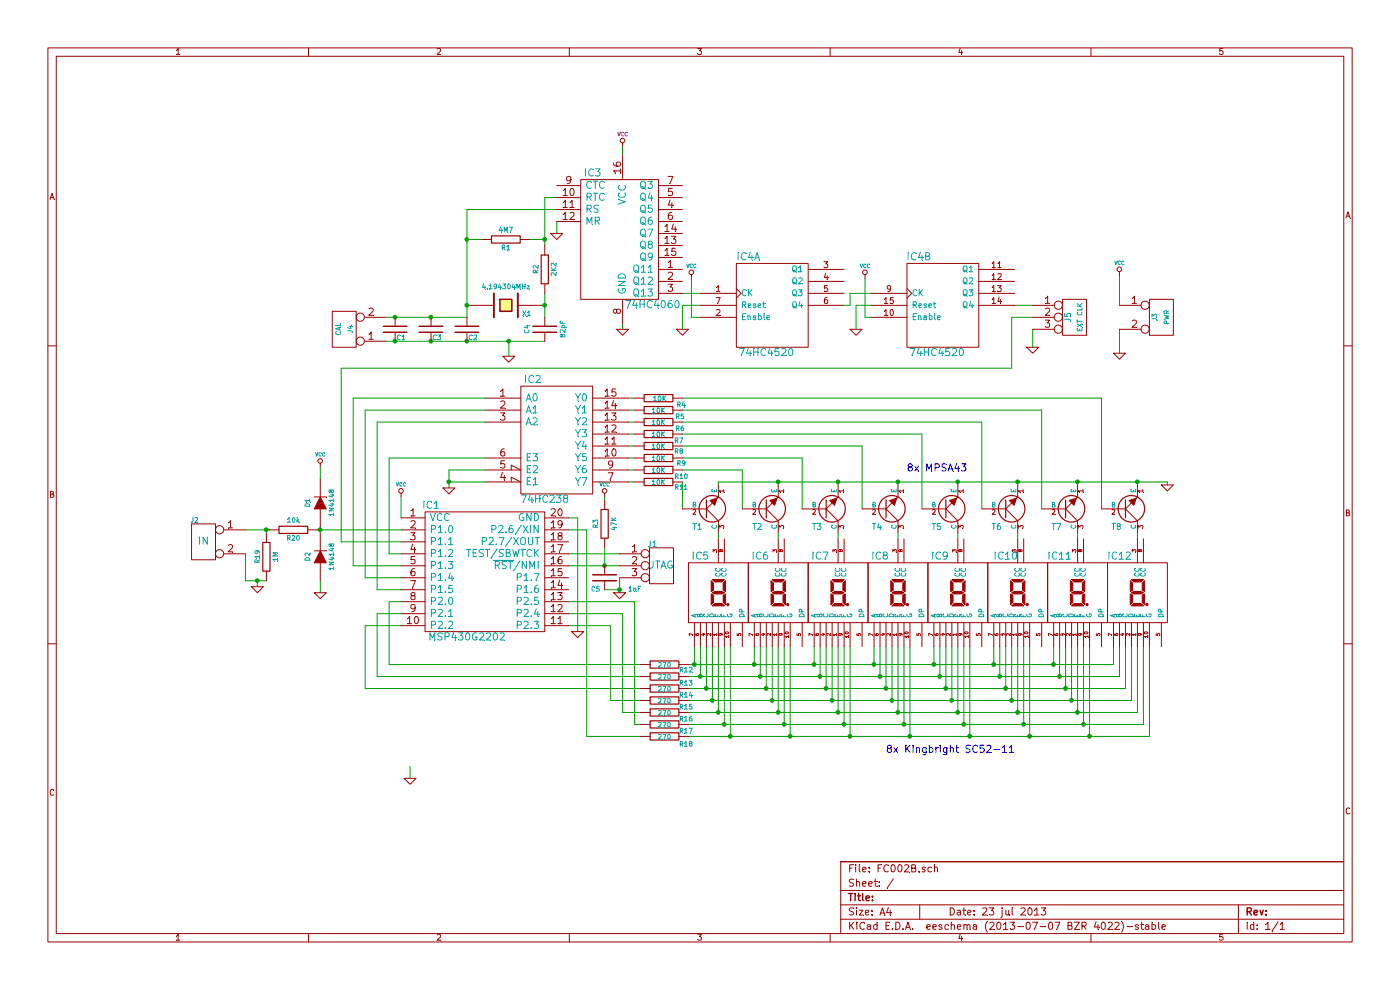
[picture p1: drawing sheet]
EESchema Schematic File Version 2  date 23/07/2013 06:48:16
LIBS:suf
LIBS:conn
LIBS:device
LIBS:power
LIBS:transistors
LIBS:linear
LIBS:regul
LIBS:74xx
LIBS:cmos4000
LIBS:adc-dac
LIBS:memory
LIBS:xilinx
LIBS:special
LIBS:microcontrollers
LIBS:dsp
LIBS:microchip
LIBS:analog_switches
LIBS:motorola
LIBS:texas
LIBS:intel
LIBS:audio
LIBS:interface
LIBS:digital-audio
LIBS:philips
LIBS:display
LIBS:cypress
LIBS:siliconi
LIBS:opto
LIBS:atmel
LIBS:contrib
LIBS:valves
LIBS:FC002B-cache
EELAYER 25  0
EELAYER END
$Descr A4 11700 8267
encoding utf-8
Sheet 1 1
Title ""
Date "23 jul 2013"
Rev ""
Comp ""
Comment1 ""
Comment2 ""
Comment3 ""
Comment4 ""
$EndDescr
Connection ~ 2675 4425
Wire Wire Line
	2225 4850 2050 4850
Wire Wire Line
	2050 4850 2050 4625
Wire Wire Line
	2050 4425 2250 4425
Wire Wire Line
	2675 4400 2675 4450
Wire Wire Line
	8625 2750 8625 2900
Wire Wire Line
	8475 2550 8625 2550
Wire Wire Line
	7150 2750 7150 2550
Wire Wire Line
	7150 2550 7275 2550
Wire Wire Line
	5850 2650 5775 2650
Wire Wire Line
	5775 2650 5775 2325
Wire Wire Line
	5050 4575 5050 4725
Wire Wire Line
	9500 4050 9500 4025
Wire Wire Line
	8500 4025 8500 4050
Wire Wire Line
	7500 4025 7500 4050
Wire Wire Line
	6500 4025 6500 4050
Wire Wire Line
	6000 4025 9750 4025
Connection ~ 9000 4025
Connection ~ 8000 4025
Connection ~ 7000 4025
Wire Wire Line
	5700 4250 5700 4025
Wire Wire Line
	6700 4250 6700 3825
Wire Wire Line
	6700 3825 5700 3825
Wire Wire Line
	4650 1850 4650 1950
Connection ~ 3300 2850
Wire Wire Line
	4550 2850 3225 2850
Connection ~ 3900 2850
Connection ~ 3300 2650
Wire Wire Line
	4900 6150 4900 4425
Wire Wire Line
	4900 6150 5350 6150
Wire Wire Line
	5350 5950 5200 5950
Wire Wire Line
	5200 5950 5200 5125
Wire Wire Line
	5200 5125 4750 5125
Wire Wire Line
	3350 5225 3050 5225
Wire Wire Line
	3050 5225 3050 5750
Wire Wire Line
	3050 5750 5350 5750
Wire Wire Line
	3350 5025 3250 5025
Wire Wire Line
	3250 5025 3250 5550
Wire Wire Line
	3250 5550 5350 5550
Wire Wire Line
	9350 2300 9350 2550
Wire Wire Line
	5175 4950 5175 4825
Wire Wire Line
	4750 4625 5175 4625
Wire Wire Line
	5200 1225 5200 1300
Connection ~ 3900 2000
Wire Wire Line
	4025 2000 3900 2000
Connection ~ 4550 2550
Wire Wire Line
	4525 2550 4550 2550
Wire Wire Line
	4550 2450 4550 2650
Wire Wire Line
	4650 1750 3900 1750
Wire Wire Line
	3900 1750 3900 2650
Wire Wire Line
	3425 6400 3425 6500
Connection ~ 3750 4025
Wire Wire Line
	4050 4025 3750 4025
Wire Wire Line
	4050 3525 3150 3525
Wire Wire Line
	4050 3325 2950 3325
Wire Wire Line
	2950 3325 2950 4725
Wire Wire Line
	2950 4725 3350 4725
Wire Wire Line
	5250 4025 5300 4025
Wire Wire Line
	5250 3825 5300 3825
Wire Wire Line
	5250 3625 5300 3625
Wire Wire Line
	5250 3425 5300 3425
Wire Wire Line
	9200 4250 9200 3325
Wire Wire Line
	9200 3325 5700 3325
Wire Wire Line
	8200 4250 8200 3525
Wire Wire Line
	8200 3525 5700 3525
Wire Wire Line
	7200 4250 7200 3725
Wire Wire Line
	9500 4450 9500 4500
Wire Wire Line
	8500 4450 8500 4500
Wire Wire Line
	7500 4450 7500 4500
Wire Wire Line
	6500 4450 6500 4500
Connection ~ 5850 5650
Wire Wire Line
	5850 5650 5850 5400
Connection ~ 5950 5850
Wire Wire Line
	5950 5850 5950 5400
Connection ~ 6050 6050
Wire Wire Line
	6050 6050 6050 5400
Connection ~ 6300 5550
Wire Wire Line
	6300 5550 6300 5400
Connection ~ 6400 5750
Wire Wire Line
	6400 5750 6400 5400
Connection ~ 6500 5950
Wire Wire Line
	6500 5950 6500 5400
Connection ~ 6600 6150
Wire Wire Line
	6600 6150 6600 5400
Connection ~ 6850 5650
Wire Wire Line
	6850 5650 6850 5400
Connection ~ 6950 5850
Wire Wire Line
	6950 5850 6950 5400
Connection ~ 7050 6050
Wire Wire Line
	7050 6050 7050 5400
Connection ~ 7300 5550
Wire Wire Line
	7300 5550 7300 5400
Connection ~ 7400 5750
Wire Wire Line
	7400 5750 7400 5400
Connection ~ 7500 5950
Wire Wire Line
	7500 5950 7500 5400
Connection ~ 7600 6150
Wire Wire Line
	7600 6150 7600 5400
Connection ~ 7850 5650
Wire Wire Line
	7850 5650 7850 5400
Connection ~ 7950 5850
Wire Wire Line
	7950 5850 7950 5400
Connection ~ 8050 6050
Wire Wire Line
	8050 6050 8050 5400
Connection ~ 8300 5550
Wire Wire Line
	8300 5550 8300 5400
Connection ~ 8400 5750
Wire Wire Line
	8400 5750 8400 5400
Connection ~ 8500 5950
Wire Wire Line
	8500 5950 8500 5400
Connection ~ 8600 6150
Wire Wire Line
	8600 6150 8600 5400
Connection ~ 8850 5650
Wire Wire Line
	8850 5400 8850 5650
Connection ~ 8950 5850
Wire Wire Line
	8950 5400 8950 5850
Connection ~ 9050 6050
Wire Wire Line
	9050 5400 9050 6050
Wire Wire Line
	9600 5400 9600 6150
Wire Wire Line
	9600 6150 5750 6150
Wire Wire Line
	9500 5400 9500 5950
Wire Wire Line
	9500 5950 5750 5950
Wire Wire Line
	9400 5400 9400 5750
Wire Wire Line
	9400 5750 5750 5750
Wire Wire Line
	9300 5400 9300 5550
Wire Wire Line
	9300 5550 5750 5550
Wire Wire Line
	9350 5400 9350 5650
Wire Wire Line
	9350 5650 5750 5650
Wire Wire Line
	9450 5400 9450 5850
Wire Wire Line
	9450 5850 5750 5850
Wire Wire Line
	9550 5400 9550 6050
Wire Wire Line
	9550 6050 5750 6050
Wire Wire Line
	9100 6150 9100 5400
Connection ~ 9100 6150
Wire Wire Line
	9000 5950 9000 5400
Connection ~ 9000 5950
Wire Wire Line
	8900 5750 8900 5400
Connection ~ 8900 5750
Wire Wire Line
	8800 5550 8800 5400
Connection ~ 8800 5550
Wire Wire Line
	8550 6050 8550 5400
Connection ~ 8550 6050
Wire Wire Line
	8450 5850 8450 5400
Connection ~ 8450 5850
Wire Wire Line
	8350 5650 8350 5400
Connection ~ 8350 5650
Wire Wire Line
	8100 6150 8100 5400
Connection ~ 8100 6150
Wire Wire Line
	8000 5950 8000 5400
Connection ~ 8000 5950
Wire Wire Line
	7900 5750 7900 5400
Connection ~ 7900 5750
Wire Wire Line
	7800 5550 7800 5400
Connection ~ 7800 5550
Wire Wire Line
	7550 6050 7550 5400
Connection ~ 7550 6050
Wire Wire Line
	7450 5850 7450 5400
Connection ~ 7450 5850
Wire Wire Line
	7350 5650 7350 5400
Connection ~ 7350 5650
Wire Wire Line
	7100 6150 7100 5400
Connection ~ 7100 6150
Wire Wire Line
	7000 5950 7000 5400
Connection ~ 7000 5950
Wire Wire Line
	6900 5750 6900 5400
Connection ~ 6900 5750
Wire Wire Line
	6800 5550 6800 5400
Connection ~ 6800 5550
Wire Wire Line
	6550 6050 6550 5400
Connection ~ 6550 6050
Wire Wire Line
	6450 5850 6450 5400
Connection ~ 6450 5850
Wire Wire Line
	6350 5650 6350 5400
Connection ~ 6350 5650
Wire Wire Line
	6100 5400 6100 6150
Connection ~ 6100 6150
Wire Wire Line
	6000 5400 6000 5950
Connection ~ 6000 5950
Wire Wire Line
	5900 5400 5900 5750
Connection ~ 5900 5750
Wire Wire Line
	5800 5400 5800 5550
Connection ~ 5800 5550
Wire Wire Line
	6000 4450 6000 4500
Wire Wire Line
	7000 4450 7000 4500
Wire Wire Line
	8000 4450 8000 4500
Wire Wire Line
	9000 4450 9000 4500
Wire Wire Line
	5700 3625 7700 3625
Wire Wire Line
	7700 3625 7700 4250
Wire Wire Line
	5700 3425 8700 3425
Wire Wire Line
	8700 3425 8700 4250
Wire Wire Line
	5300 3325 5250 3325
Wire Wire Line
	5250 3525 5300 3525
Wire Wire Line
	5250 3725 5300 3725
Wire Wire Line
	5250 3925 5300 3925
Wire Wire Line
	4750 4325 4825 4325
Wire Wire Line
	3350 4825 3050 4825
Wire Wire Line
	3050 4825 3050 3425
Wire Wire Line
	3050 3425 4050 3425
Wire Wire Line
	3150 3525 3150 4925
Wire Wire Line
	3150 4925 3350 4925
Wire Wire Line
	4050 3925 3750 3925
Wire Wire Line
	3750 3925 3750 4075
Wire Wire Line
	3350 4325 3350 4150
Wire Wire Line
	5700 2450 5850 2450
Wire Wire Line
	4650 1650 4550 1650
Wire Wire Line
	4550 1650 4550 2050
Wire Wire Line
	3925 2550 3900 2550
Connection ~ 3900 2550
Wire Wire Line
	4425 2000 4550 2000
Connection ~ 4550 2000
Wire Wire Line
	4250 2850 4250 2975
Connection ~ 4250 2850
Wire Wire Line
	5200 2700 5200 2750
Wire Wire Line
	2850 4525 2850 3075
Wire Wire Line
	2850 4525 3350 4525
Wire Wire Line
	4750 4725 5175 4725
Wire Wire Line
	9350 2750 9350 2950
Wire Wire Line
	4050 3825 3250 3825
Wire Wire Line
	3250 3825 3250 4625
Wire Wire Line
	3250 4625 3350 4625
Wire Wire Line
	5350 5650 3150 5650
Wire Wire Line
	3150 5650 3150 5125
Wire Wire Line
	3150 5125 3350 5125
Wire Wire Line
	5350 5850 5100 5850
Wire Wire Line
	5100 5850 5100 5225
Wire Wire Line
	5100 5225 4750 5225
Wire Wire Line
	5350 6050 5300 6050
Wire Wire Line
	5300 6050 5300 5025
Wire Wire Line
	5300 5025 4750 5025
Wire Wire Line
	4900 4425 4750 4425
Wire Wire Line
	3900 2650 3225 2650
Connection ~ 3600 2650
Connection ~ 3600 2850
Wire Wire Line
	2850 3075 8450 3075
Wire Wire Line
	7200 3725 5700 3725
Wire Wire Line
	6200 4250 6200 3925
Wire Wire Line
	6200 3925 5700 3925
Connection ~ 6500 4025
Connection ~ 7500 4025
Connection ~ 8500 4025
Connection ~ 9500 4025
Wire Wire Line
	6000 4025 6000 4050
Wire Wire Line
	7000 4025 7000 4050
Wire Wire Line
	8000 4025 8000 4050
Wire Wire Line
	9000 4025 9000 4050
Wire Wire Line
	9750 4025 9750 4050
Wire Wire Line
	4825 4325 4825 5275
Wire Wire Line
	5050 4925 5175 4925
Connection ~ 5175 4925
Connection ~ 5050 4725
Wire Wire Line
	5050 4150 5050 4175
Wire Wire Line
	5850 2550 5700 2550
Wire Wire Line
	5700 2550 5700 2750
Wire Wire Line
	7050 2550 7100 2550
Wire Wire Line
	7100 2550 7100 2450
Wire Wire Line
	7100 2450 7275 2450
Wire Wire Line
	7225 2325 7225 2650
Wire Wire Line
	7225 2650 7275 2650
Wire Wire Line
	8450 3075 8450 2650
Wire Wire Line
	8450 2650 8625 2650
Wire Wire Line
	2675 3900 2675 4000
Wire Wire Line
	2675 4850 2675 4950
Wire Wire Line
	2225 4425 2225 4450
Connection ~ 2225 4425
Wire Wire Line
	2150 4850 2150 4900
Connection ~ 2150 4850
Wire Wire Line
	3350 4425 2650 4425
$Comp
L GND #PWR01
U 1 1
P 2150 4900
F 0 "#PWR01" H 2150 4900 30  0001 C CNN
F 1 "GND" H 2150 4830 30  0001 C CNN
	1    2150 4900
	1    0    0    -1  
$EndComp
$Comp
L R R19
U 1 1
P 2225 4650
F 0 "R19" H 2225 4575 40  0000 C CNN
F 1 "1M" H 2225 4725 40  0000 C CNN
F 2 "R4" H 2225 4650 60  0001 C CNN
	1    2225 4650
	0    1    1    0   
$EndComp
$Comp
L R R20
U 1 1
P 2450 4425
F 0 "R20" H 2450 4350 40  0000 C CNN
F 1 "10k" H 2450 4500 40  0000 C CNN
F 2 "R4" H 2450 4425 60  0001 C CNN
	1    2450 4425
	1    0    0    -1  
$EndComp
$Comp
L VCC #PWR02
U 1 1
P 2675 3900
F 0 "#PWR02" H 2675 4000 30  0001 C CNN
F 1 "VCC" H 2675 4000 30  0000 C CNN
	1    2675 3900
	1    0    0    -1  
$EndComp
$Comp
L DIODE D2
U 1 1
P 2675 4650
F 0 "D2" H 2675 4750 40  0000 C CNN
F 1 "1N4148" H 2675 4550 40  0000 C CNN
F 2 "D3" H 2675 4650 60  0001 C CNN
	1    2675 4650
	0    -1   -1   0   
$EndComp
$Comp
L DIODE D1
U 1 1
P 2675 4200
F 0 "D1" H 2675 4300 40  0000 C CNN
F 1 "1N4148" H 2675 4100 40  0000 C CNN
F 2 "D3" H 2675 4200 60  0001 C CNN
	1    2675 4200
	0    -1   -1   0   
$EndComp
Text Notes 7575 3950 0    60   ~ 0
8x MPSA43
Text Notes 7400 6300 0    60   ~ 0
8x Kingbright SC52-11
$Comp
L GND #PWR03
U 1 1
P 4650 1950
F 0 "#PWR03" H 4650 1950 30  0001 C CNN
F 1 "GND" H 4650 1880 30  0001 C CNN
	1    4650 1950
	1    0    0    -1  
$EndComp
$Comp
L GND #PWR04
U 1 1
P 8625 2900
F 0 "#PWR04" H 8625 2900 30  0001 C CNN
F 1 "GND" H 8625 2830 30  0001 C CNN
	1    8625 2900
	1    0    0    -1  
$EndComp
$Comp
L CONN_3 J5
U 1 1
P 8975 2650
F 0 "J5" V 8925 2650 50  0000 C CNN
F 1 "EXT CLK" V 9025 2650 40  0000 C CNN
F 2 "SIL-3-1" H 8975 2650 60  0001 C CNN
	1    8975 2650
	1    0    0    -1  
$EndComp
$Comp
L CONN_2 J4
U 1 1
P 2875 2750
F 0 "J4" V 2825 2750 40  0000 C CNN
F 1 "CAL" V 2925 2750 40  0000 C CNN
F 2 "SIL-2" H 2875 2750 60  0001 C CNN
	1    2875 2750
	-1   0    0    1   
$EndComp
$Comp
L C C1
U 1 1
P 3300 2750
F 0 "C1" V 3375 2800 40  0000 C CNN
F 1 "C" H 3300 2900 40  0001 C CNN
F 2 "C1" H 3300 2750 60  0001 C CNN
	1    3300 2750
	0    1    1    0   
$EndComp
$Comp
L C C3
U 1 1
P 3600 2750
F 0 "C3" V 3675 2800 40  0000 C CNN
F 1 "C" H 3600 2900 40  0001 C CNN
F 2 "C1" H 3600 2750 60  0001 C CNN
	1    3600 2750
	0    1    1    0   
$EndComp
$Comp
L VCC #PWR05
U 1 1
P 9350 2300
F 0 "#PWR05" H 9350 2400 30  0001 C CNN
F 1 "VCC" H 9350 2400 30  0000 C CNN
	1    9350 2300
	1    0    0    -1  
$EndComp
$Comp
L GND #PWR06
U 1 1
P 9350 2950
F 0 "#PWR06" H 9350 2950 30  0001 C CNN
F 1 "GND" H 9350 2880 30  0001 C CNN
	1    9350 2950
	1    0    0    -1  
$EndComp
$Comp
L CONN_2 J3
U 1 1
P 9700 2650
F 0 "J3" V 9650 2650 40  0000 C CNN
F 1 "PWR" V 9750 2650 40  0000 C CNN
F 2 "SIL-2" H 9700 2650 60  0001 C CNN
	1    9700 2650
	1    0    0    -1  
$EndComp
$Comp
L GND #PWR07
U 1 1
P 2675 4950
F 0 "#PWR07" H 2675 4950 30  0001 C CNN
F 1 "GND" H 2675 4950 60  0001 C CNN
F 4 "GND" H 2675 4880 30  0001 C CNN "Value"
	1    2675 4950
	1    0    0    -1  
$EndComp
$Comp
L CONN_2 J2
U 1 1
P 1700 4525
F 0 "J2" H 1775 4700 40  0000 C CNN
F 1 "IN" H 1700 4525 60  0000 C CNN
F 2 "SIL-2" H 1700 4525 60  0001 C CNN
	1    1700 4525
	-1   0    0    -1  
$EndComp
$Comp
L GND #PWR08
U 1 1
P 5175 4950
F 0 "#PWR08" H 5175 4950 30  0001 C CNN
F 1 "GND" H 5175 4950 60  0001 C CNN
F 4 "GND" H 5175 4880 30  0001 C CNN "Value"
	1    5175 4950
	1    0    0    -1  
$EndComp
$Comp
L CONN_3 J1
U 1 1
P 5525 4725
F 0 "J1" H 5450 4900 50  0000 C CNN
F 1 "JTAG" H 5525 4725 60  0000 C CNN
F 2 "SIL-3-1" H 5525 4725 60  0001 C CNN
	1    5525 4725
	1    0    0    -1  
$EndComp
$Comp
L VCC #PWR09
U 1 1
P 5200 1225
F 0 "#PWR09" H 5200 1325 30  0001 C CNN
F 1 "VCC" H 5200 1225 60  0001 C CNN
F 4 "VCC" H 5200 1325 30  0000 C CNN "Value"
	1    5200 1225
	1    0    0    -1  
$EndComp
$Comp
L GND #PWR010
U 1 1
P 5200 2750
F 0 "#PWR010" H 5200 2750 30  0001 C CNN
F 1 "GND" H 5200 2750 60  0001 C CNN
F 4 "GND" H 5200 2680 30  0001 C CNN "Value"
	1    5200 2750
	1    0    0    -1  
$EndComp
$Comp
L 74HC4520 IC4
U 2 1
P 7875 2600
F 0 "IC4" H 7675 3050 60  0000 C CNN
F 1 "74HC4520" H 7825 2250 60  0000 C CNN
F 2 "DIP-16__300_ELL" H 7875 2600 60  0001 C CNN
	2    7875 2600
	1    0    0    -1  
$EndComp
$Comp
L 74HC4520 IC4
U 1 1
P 6450 2600
F 0 "IC4" H 6250 3050 60  0000 C CNN
F 1 "74HC4520" H 6400 2250 60  0000 C CNN
F 2 "DIP-16__300_ELL" H 6450 2600 60  0001 C CNN
	1    6450 2600
	1    0    0    -1  
$EndComp
$Comp
L GND #PWR011
U 1 1
P 7150 2750
F 0 "#PWR011" H 7150 2750 30  0001 C CNN
F 1 "GND" H 7150 2680 30  0001 C CNN
	1    7150 2750
	1    0    0    -1  
$EndComp
$Comp
L GND #PWR012
U 1 1
P 5700 2750
F 0 "#PWR012" H 5700 2750 30  0001 C CNN
F 1 "GND" H 5700 2680 30  0001 C CNN
	1    5700 2750
	1    0    0    -1  
$EndComp
$Comp
L VCC #PWR013
U 1 1
P 7225 2325
F 0 "#PWR013" H 7225 2425 30  0001 C CNN
F 1 "VCC" H 7225 2425 30  0000 C CNN
	1    7225 2325
	1    0    0    -1  
$EndComp
$Comp
L VCC #PWR014
U 1 1
P 5775 2325
F 0 "#PWR014" H 5775 2425 30  0001 C CNN
F 1 "VCC" H 5775 2425 30  0000 C CNN
	1    5775 2325
	1    0    0    -1  
$EndComp
$Comp
L GND #PWR015
U 1 1
P 4250 2975
F 0 "#PWR015" H 4250 2975 30  0001 C CNN
F 1 "GND" H 4250 2905 30  0001 C CNN
	1    4250 2975
	1    0    0    -1  
$EndComp
$Comp
L CRYSTAL X1
U 1 1
P 4225 2550
F 0 "X1" H 4400 2475 40  0000 C CNN
F 1 "4.194304MHz" H 4225 2700 40  0000 C CNN
F 2 "XTAL_MHz" H 4225 2550 60  0001 C CNN
	1    4225 2550
	1    0    0    -1  
$EndComp
$Comp
L R R1
U 1 1
P 4225 2000
F 0 "R1" H 4225 1925 40  0000 C CNN
F 1 "4M7" H 4225 2075 40  0000 C CNN
F 2 "R4-SP" H 4225 2000 60  0001 C CNN
	1    4225 2000
	1    0    0    -1  
$EndComp
$Comp
L R R2
U 1 1
P 4550 2250
F 0 "R2" H 4550 2175 40  0000 C CNN
F 1 "2K2" H 4550 2325 40  0000 C CNN
F 2 "R4-SP" H 4550 2250 60  0001 C CNN
	1    4550 2250
	0    1    1    0   
$EndComp
$Comp
L C C2
U 1 1
P 3900 2750
F 0 "C2" V 3975 2800 40  0000 C CNN
F 1 "C" H 3900 2900 40  0001 C CNN
F 2 "C1" H 3900 2750 60  0001 C CNN
	1    3900 2750
	0    1    1    0   
$EndComp
$Comp
L C C4
U 1 1
P 4550 2750
F 0 "C4" H 4550 2600 40  0000 C CNN
F 1 "82pF" H 4550 2900 40  0000 C CNN
F 2 "C1" H 4550 2750 60  0001 C CNN
	1    4550 2750
	0    1    1    0   
$EndComp
$Comp
L 74HC4060 IC3
U 1 1
P 5200 2000
F 0 "IC3" H 4950 2550 60  0000 C CNN
F 1 "74HC4060" H 5450 1450 60  0000 C CNN
F 2 "DIP-16__300_ELL" H 5150 1900 60  0001 C CNN
	1    5200 2000
	1    0    0    -1  
$EndComp
$Comp
L VCC #PWR016
U 1 1
P 5050 4150
F 0 "#PWR016" H 5050 4250 30  0001 C CNN
F 1 "VCC" H 5050 4250 30  0000 C CNN
	1    5050 4150
	1    0    0    -1  
$EndComp
$Comp
L GND #PWR017
U 1 1
P 3425 6500
F 0 "#PWR017" H 3425 6500 30  0001 C CNN
F 1 "GND" H 3425 6430 30  0001 C CNN
	1    3425 6500
	1    0    0    -1  
$EndComp
$Comp
L C C5
U 1 1
P 5050 4825
F 0 "C5" V 5150 4750 40  0000 C CNN
F 1 "1nF" V 5150 5075 40  0000 C CNN
F 2 "C1" H 5050 4825 60  0001 C CNN
	1    5050 4825
	0    1    1    0   
$EndComp
$Comp
L R R3
U 1 1
P 5050 4375
F 0 "R3" H 5050 4300 40  0000 C CNN
F 1 "47K" H 5050 4450 40  0000 C CNN
F 2 "R4-SP" H 5050 4375 60  0001 C CNN
	1    5050 4375
	0    1    1    0   
$EndComp
$Comp
L GND #PWR018
U 1 1
P 3750 4075
F 0 "#PWR018" H 3750 4075 30  0001 C CNN
F 1 "GND" H 3750 4005 30  0001 C CNN
	1    3750 4075
	1    0    0    -1  
$EndComp
$Comp
L VCC #PWR019
U 1 1
P 3350 4150
F 0 "#PWR019" H 3350 4250 30  0001 C CNN
F 1 "VCC" H 3350 4250 30  0000 C CNN
	1    3350 4150
	1    0    0    -1  
$EndComp
$Comp
L GND #PWR020
U 1 1
P 4825 5275
F 0 "#PWR020" H 4825 5275 30  0001 C CNN
F 1 "GND" H 4825 5205 30  0001 C CNN
	1    4825 5275
	1    0    0    -1  
$EndComp
$Comp
L MSP430G2553 IC1
U 1 1
P 4050 4775
F 0 "IC1" H 3600 5325 60  0000 C CNN
F 1 "MSP430G2202" H 3900 4225 60  0000 C CNN
F 2 "DIP-20__300_ELL" H 3800 4625 60  0001 C CNN
	1    4050 4775
	1    0    0    -1  
$EndComp
$Comp
L GND #PWR021
U 1 1
P 9750 4050
F 0 "#PWR021" H 9750 4050 30  0001 C CNN
F 1 "GND" H 9750 3980 30  0001 C CNN
	1    9750 4050
	1    0    0    -1  
$EndComp
$Comp
L R R4
U 1 1
P 5500 3325
F 0 "R4" H 5690 3265 40  0000 C CNN
F 1 "10K" H 5510 3315 40  0000 C CNN
F 2 "R4-SP" H 5500 3325 60  0001 C CNN
	1    5500 3325
	1    0    0    -1  
$EndComp
$Comp
L R R5
U 1 1
P 5500 3425
F 0 "R5" H 5680 3365 40  0000 C CNN
F 1 "10K" H 5500 3415 40  0000 C CNN
F 2 "R4-SP" H 5500 3425 60  0001 C CNN
	1    5500 3425
	1    0    0    -1  
$EndComp
$Comp
L R R6
U 1 1
P 5500 3525
F 0 "R6" H 5680 3465 40  0000 C CNN
F 1 "10K" H 5500 3515 40  0000 C CNN
F 2 "R4-SP" H 5500 3525 60  0001 C CNN
	1    5500 3525
	1    0    0    -1  
$EndComp
$Comp
L R R7
U 1 1
P 5500 3625
F 0 "R7" H 5670 3565 40  0000 C CNN
F 1 "10K" H 5500 3615 40  0000 C CNN
F 2 "R4-SP" H 5500 3625 60  0001 C CNN
	1    5500 3625
	1    0    0    -1  
$EndComp
$Comp
L R R8
U 1 1
P 5500 3725
F 0 "R8" H 5670 3675 40  0000 C CNN
F 1 "10K" H 5500 3715 40  0000 C CNN
F 2 "R4-SP" H 5500 3725 60  0001 C CNN
	1    5500 3725
	1    0    0    -1  
$EndComp
$Comp
L R R9
U 1 1
P 5500 3825
F 0 "R9" H 5690 3775 40  0000 C CNN
F 1 "10K" H 5500 3815 40  0000 C CNN
F 2 "R4-SP" H 5500 3825 60  0001 C CNN
	1    5500 3825
	1    0    0    -1  
$EndComp
$Comp
L R R10
U 1 1
P 5500 3925
F 0 "R10" H 5690 3865 40  0000 C CNN
F 1 "10K" H 5500 3915 40  0000 C CNN
F 2 "R4-SP" H 5500 3925 60  0001 C CNN
	1    5500 3925
	1    0    0    -1  
$EndComp
$Comp
L R R11
U 1 1
P 5500 4025
F 0 "R11" H 5690 3975 40  0000 C CNN
F 1 "10K" H 5500 4015 40  0000 C CNN
F 2 "R4-SP" H 5500 4025 60  0001 C CNN
	1    5500 4025
	1    0    0    -1  
$EndComp
$Comp
L 74HC238 IC2
U 1 1
P 4650 3675
F 0 "IC2" H 4450 4175 60  0000 C CNN
F 1 "74HC238" H 4550 3175 60  0000 C CNN
F 2 "DIP-16__300_ELL" H 4650 3675 60  0001 C CNN
	1    4650 3675
	1    0    0    -1  
$EndComp
$Comp
L NPN_EBC T1
U 1 1
P 5900 4250
F 0 "T1" H 5825 4400 50  0000 C CNN
F 1 "MPSA43" H 5725 4100 50  0001 C CNN
F 2 "TO-92_LIN" H 5900 4250 60  0001 C CNN
	1    5900 4250
	1    0    0    1   
$EndComp
$Comp
L NPN_EBC T2
U 1 1
P 6400 4250
F 0 "T2" H 6325 4400 50  0000 C CNN
F 1 "MPSA43" H 6225 4100 50  0001 C CNN
F 2 "TO-92_LIN" H 6400 4250 60  0001 C CNN
	1    6400 4250
	1    0    0    1   
$EndComp
$Comp
L NPN_EBC T3
U 1 1
P 6900 4250
F 0 "T3" H 6825 4400 50  0000 C CNN
F 1 "MPSA43" H 6725 4100 50  0001 C CNN
F 2 "TO-92_LIN" H 6900 4250 60  0001 C CNN
	1    6900 4250
	1    0    0    1   
$EndComp
$Comp
L NPN_EBC T4
U 1 1
P 7400 4250
F 0 "T4" H 7325 4400 50  0000 C CNN
F 1 "MPSA43" H 7225 4100 50  0001 C CNN
F 2 "TO-92_LIN" H 7400 4250 60  0001 C CNN
	1    7400 4250
	1    0    0    1   
$EndComp
$Comp
L NPN_EBC T5
U 1 1
P 7900 4250
F 0 "T5" H 7825 4400 50  0000 C CNN
F 1 "MPSA43" H 7725 4100 50  0001 C CNN
F 2 "TO-92_LIN" H 7900 4250 60  0001 C CNN
	1    7900 4250
	1    0    0    1   
$EndComp
$Comp
L NPN_EBC T6
U 1 1
P 8400 4250
F 0 "T6" H 8325 4400 50  0000 C CNN
F 1 "MPSA43" H 8225 4100 50  0001 C CNN
F 2 "TO-92_LIN" H 8400 4250 60  0001 C CNN
	1    8400 4250
	1    0    0    1   
$EndComp
$Comp
L NPN_EBC T7
U 1 1
P 8900 4250
F 0 "T7" H 8825 4400 50  0000 C CNN
F 1 "MPSA43" H 8725 4100 50  0001 C CNN
F 2 "TO-92_LIN" H 8900 4250 60  0001 C CNN
	1    8900 4250
	1    0    0    1   
$EndComp
$Comp
L R R18
U 1 1
P 5550 6150
F 0 "R18" H 5730 6080 40  0000 C CNN
F 1 "270" H 5550 6140 40  0000 C CNN
F 2 "R4-SP" H 5550 6150 60  0001 C CNN
	1    5550 6150
	1    0    0    -1  
$EndComp
$Comp
L R R17
U 1 1
P 5550 6050
F 0 "R17" H 5730 5990 40  0000 C CNN
F 1 "270" H 5550 6040 40  0000 C CNN
F 2 "R4-SP" H 5550 6050 60  0001 C CNN
	1    5550 6050
	1    0    0    -1  
$EndComp
$Comp
L R R16
U 1 1
P 5550 5950
F 0 "R16" H 5730 5890 40  0000 C CNN
F 1 "270" H 5550 5940 40  0000 C CNN
F 2 "R4-SP" H 5550 5950 60  0001 C CNN
	1    5550 5950
	1    0    0    -1  
$EndComp
$Comp
L R R15
U 1 1
P 5550 5850
F 0 "R15" H 5730 5790 40  0000 C CNN
F 1 "270" H 5550 5840 40  0000 C CNN
F 2 "R4-SP" H 5550 5850 60  0001 C CNN
	1    5550 5850
	1    0    0    -1  
$EndComp
$Comp
L R R14
U 1 1
P 5550 5750
F 0 "R14" H 5730 5690 40  0000 C CNN
F 1 "270" H 5550 5740 40  0000 C CNN
F 2 "R4-SP" H 5550 5750 60  0001 C CNN
	1    5550 5750
	1    0    0    -1  
$EndComp
$Comp
L R R13
U 1 1
P 5550 5650
F 0 "R13" H 5730 5590 40  0000 C CNN
F 1 "270" H 5550 5640 40  0000 C CNN
F 2 "R4-SP" H 5550 5650 60  0001 C CNN
	1    5550 5650
	1    0    0    -1  
$EndComp
$Comp
L R R12
U 1 1
P 5550 5550
F 0 "R12" H 5730 5500 40  0000 C CNN
F 1 "270" H 5550 5540 40  0000 C CNN
F 2 "R4-SP" H 5550 5550 60  0001 C CNN
	1    5550 5550
	1    0    0    -1  
$EndComp
$Comp
L NPN_EBC T8
U 1 1
P 9400 4250
F 0 "T8" H 9325 4400 50  0000 C CNN
F 1 "MPSA43" H 9225 4100 50  0001 C CNN
F 2 "TO-92_LIN" H 9400 4250 60  0001 C CNN
	1    9400 4250
	1    0    0    1   
$EndComp
$Comp
L 7SEGMENT_CC IC12
U 1 1
P 9500 4950
F 0 "IC12" H 9350 5250 60  0000 C CNN
F 1 "SC52-11" H 9500 4350 60  0001 C CNN
F 2 "Kingbright SC52-11" H 9500 4950 60  0001 C CNN
	1    9500 4950
	1    0    0    -1  
$EndComp
$Comp
L 7SEGMENT_CC IC11
U 1 1
P 9000 4950
F 0 "IC11" H 8850 5250 60  0000 C CNN
F 1 "SC52-11" H 9000 4350 60  0001 C CNN
F 2 "Kingbright SC52-11" H 9000 4950 60  0001 C CNN
	1    9000 4950
	1    0    0    -1  
$EndComp
$Comp
L 7SEGMENT_CC IC10
U 1 1
P 8500 4950
F 0 "IC10" H 8400 5250 60  0000 C CNN
F 1 "SC52-11" H 8500 4350 60  0001 C CNN
F 2 "Kingbright SC52-11" H 8500 4950 60  0001 C CNN
	1    8500 4950
	1    0    0    -1  
$EndComp
$Comp
L 7SEGMENT_CC IC9
U 1 1
P 8000 4950
F 0 "IC9" H 7850 5250 60  0000 C CNN
F 1 "SC52-11" H 8000 4350 60  0001 C CNN
F 2 "Kingbright SC52-11" H 8000 4950 60  0001 C CNN
	1    8000 4950
	1    0    0    -1  
$EndComp
$Comp
L 7SEGMENT_CC IC8
U 1 1
P 7500 4950
F 0 "IC8" H 7350 5250 60  0000 C CNN
F 1 "SC52-11" H 7500 4350 60  0001 C CNN
F 2 "Kingbright SC52-11" H 7500 4950 60  0001 C CNN
	1    7500 4950
	1    0    0    -1  
$EndComp
$Comp
L 7SEGMENT_CC IC7
U 1 1
P 7000 4950
F 0 "IC7" H 6850 5250 60  0000 C CNN
F 1 "SC52-11" H 7000 4350 60  0001 C CNN
F 2 "Kingbright SC52-11" H 7000 4950 60  0001 C CNN
	1    7000 4950
	1    0    0    -1  
$EndComp
$Comp
L 7SEGMENT_CC IC6
U 1 1
P 6500 4950
F 0 "IC6" H 6350 5250 60  0000 C CNN
F 1 "SC52-11" H 6500 4350 60  0001 C CNN
F 2 "Kingbright SC52-11" H 6500 4950 60  0001 C CNN
	1    6500 4950
	1    0    0    -1  
$EndComp
$Comp
L 7SEGMENT_CC IC5
U 1 1
P 6000 4950
F 0 "IC5" H 5850 5250 60  0000 C CNN
F 1 "SC52-11" H 6000 4350 60  0001 C CNN
F 2 "Kingbright SC52-11" H 6000 4950 60  0001 C CNN
	1    6000 4950
	1    0    0    -1  
$EndComp
$EndSCHEMATC
